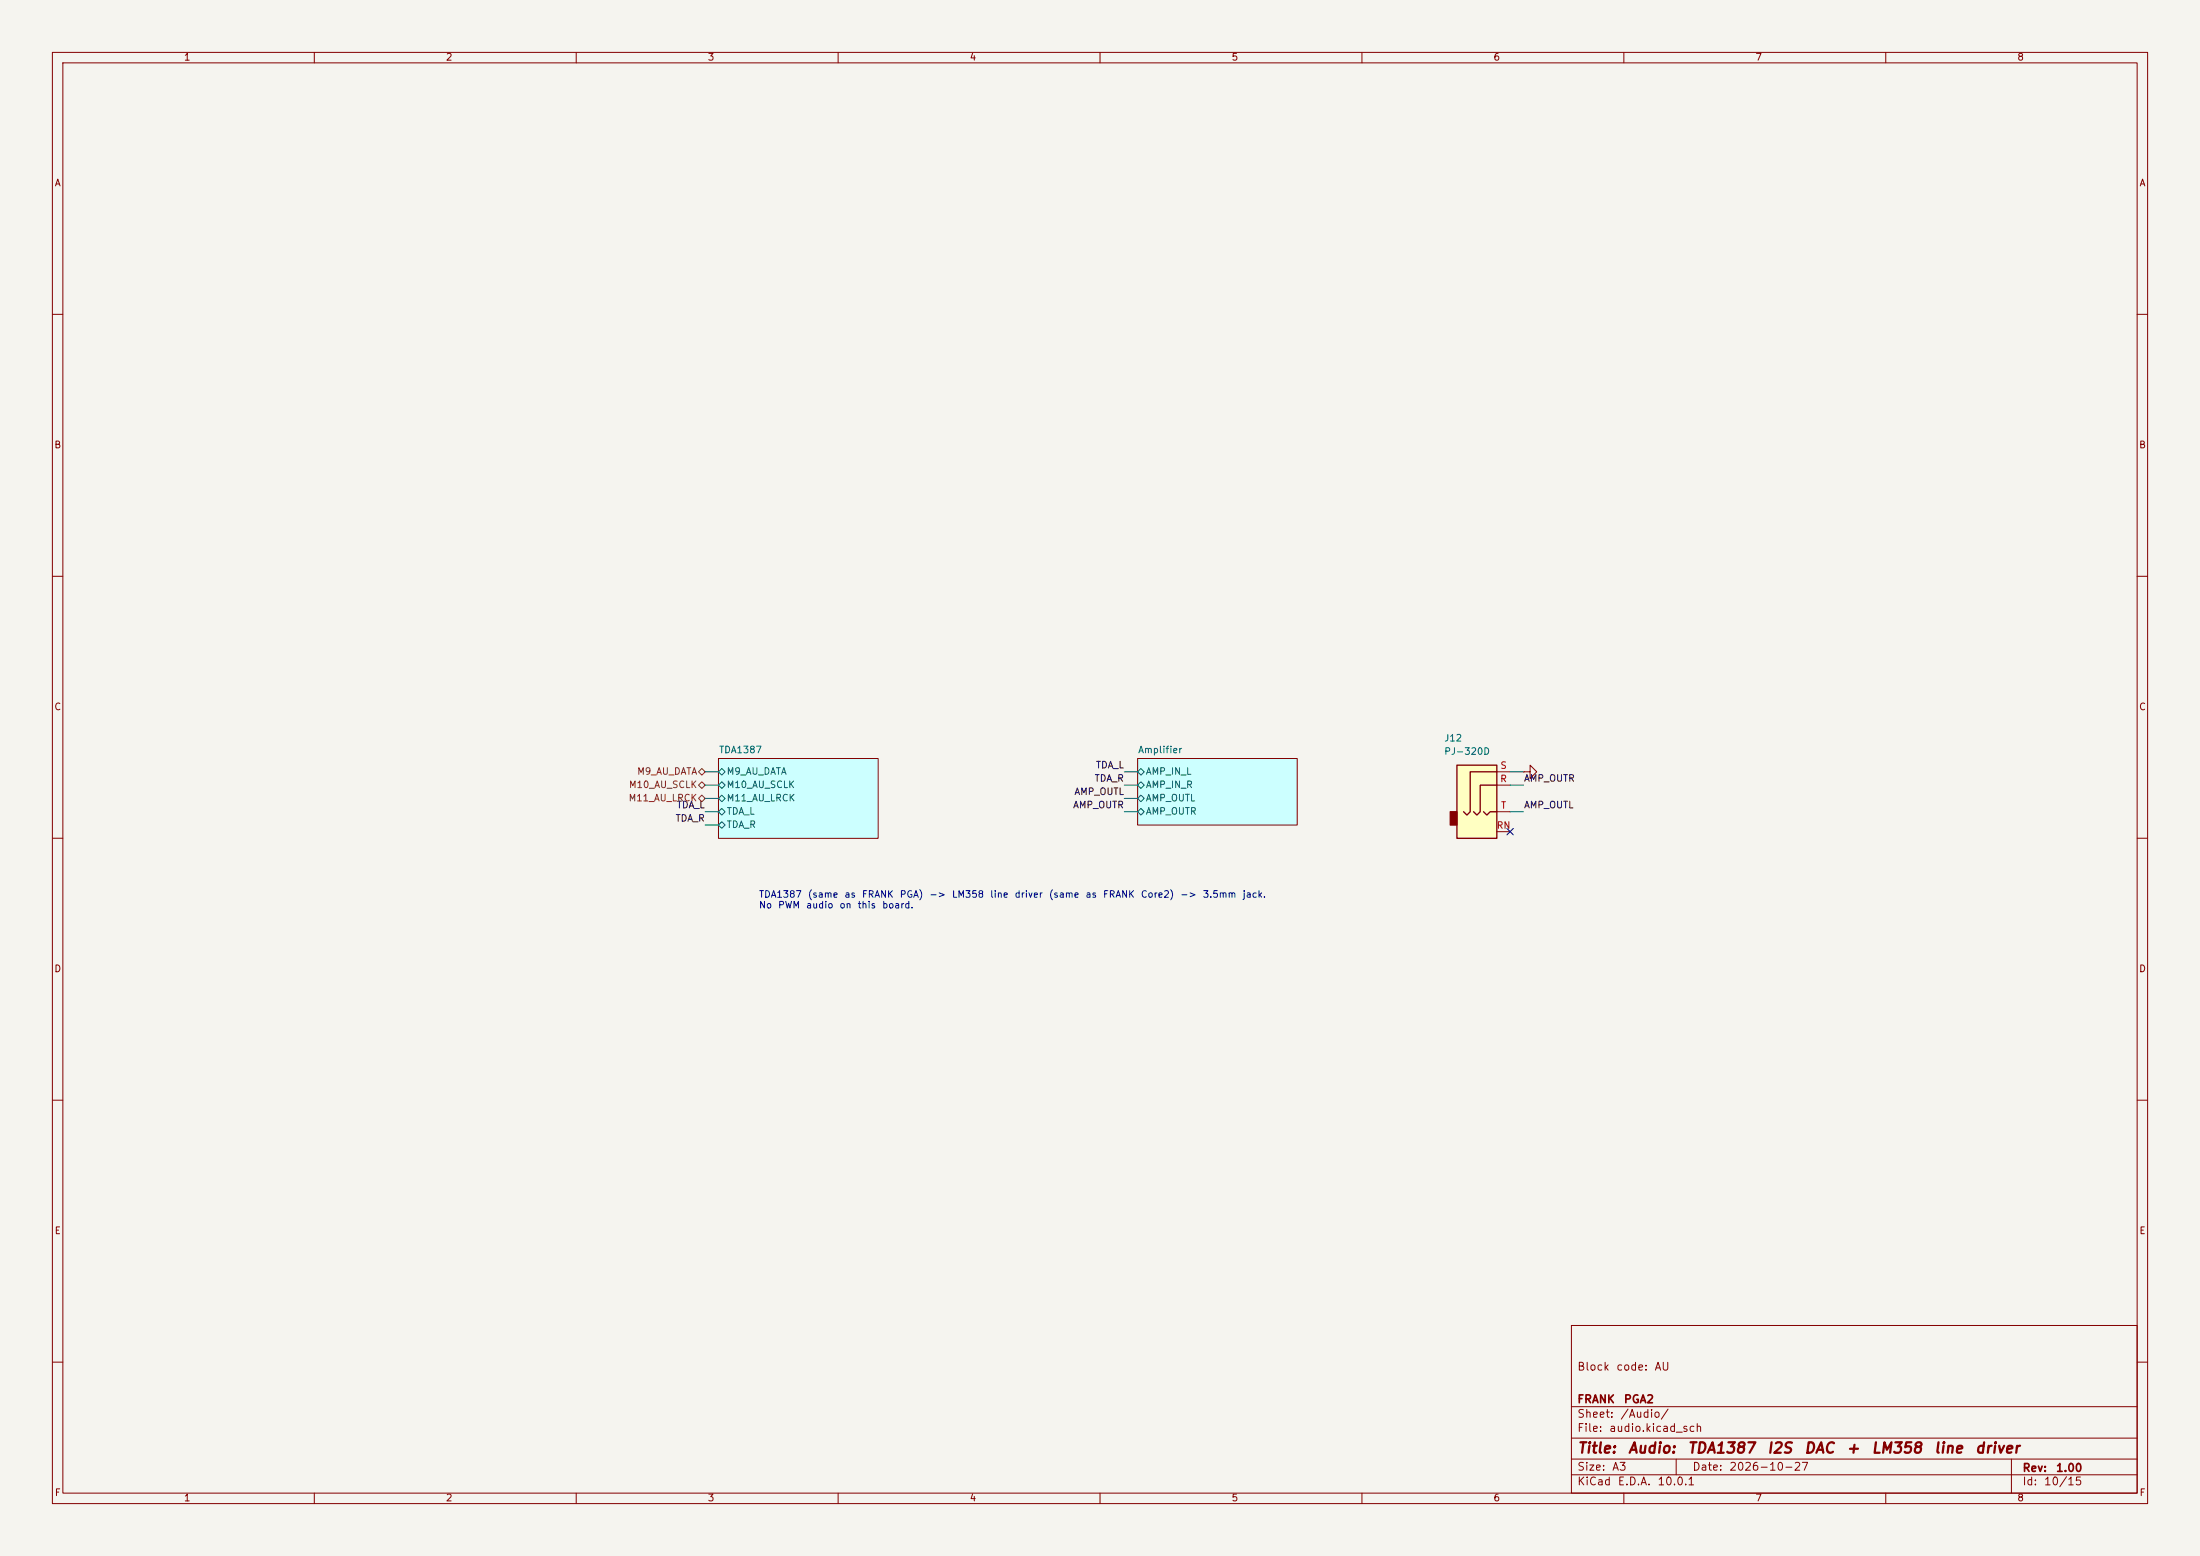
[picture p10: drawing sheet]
(kicad_sch
 (version 20260306)
 (generator "eeschema")
 (generator_version "10.0")
 (paper "A3")
 (title_block
  (title "Audio: TDA1387 I2S DAC + LM358 line driver")
  (date "2026-10-27")
  (rev "1.00")
  (company "FRANK PGA2")
  (comment 2 "Block code: AU"))
 (lib_symbols
  (symbol "FRANK:AudioJack_3.5mm" (exclude_from_sim no) (in_bom yes) (on_board yes)
   (in_pos_files yes)
   (duplicate_pin_numbers_are_jumpers no)
   (property "Reference" "J12" (at -7.1119 -4.0097 0) (show_name no) (do_not_autoplace no) (effects (font (size 1.27 1.27)) (justify right)))
   (property "Value" "PJ-320D" (at 2.54 -11.43 0) (show_name no) (do_not_autoplace no) (hide yes) (effects (font (size 1.27 1.27)) (justify right)))
   (property "Footprint" "FRANK:AudioJack_3.5mm_PJ320D" (at 0 0 0) (show_name no) (do_not_autoplace no) (hide yes) (effects (font (size 1.27 1.27))))
   (property "Datasheet" "" (at 0 0 0) (show_name no) (do_not_autoplace no) (hide yes) (effects (font (size 1.27 1.27))))
   (property "Description" "" (at 0 0 0) (show_name no) (do_not_autoplace no) (hide yes) (effects (font (size 1.27 1.27))))
   (property "AliExpress" "https://www.aliexpress.com/item/4001158231104.html" (at 0 0 0) (show_name no) (do_not_autoplace no) (hide yes) (effects (font (size 1.27 1.27))))
   (property "Availability" "" (at 0 0 0) (show_name no) (do_not_autoplace no) (effects (font (size 1.27 1.27))))
   (property "Check_prices" "" (at 0 0 0) (show_name no) (do_not_autoplace no) (effects (font (size 1.27 1.27))))
   (property "Description_1" "" (at 0 0 0) (show_name no) (do_not_autoplace no) (effects (font (size 1.27 1.27))))
   (property "MF" "" (at 0 0 0) (show_name no) (do_not_autoplace no) (effects (font (size 1.27 1.27))))
   (property "MP" "" (at 0 0 0) (show_name no) (do_not_autoplace no) (effects (font (size 1.27 1.27))))
   (property "Package" "" (at 0 0 0) (show_name no) (do_not_autoplace no) (effects (font (size 1.27 1.27))))
   (property "Price" "" (at 0 0 0) (show_name no) (do_not_autoplace no) (effects (font (size 1.27 1.27))))
   (property "SnapEDA_Link" "" (at 0 0 0) (show_name no) (do_not_autoplace no) (effects (font (size 1.27 1.27))))
   (symbol "AudioJack_3.5mm_0_1"
    (rectangle (start -5.08 -5.08) (end -6.35 -7.62) (stroke (width 0.254) (type default)) (fill (type outline)))
    (polyline (pts (xy -1.905 -5.08) (xy -1.27 -5.715) (xy -0.635 -5.08) (xy -0.635 0) (xy 2.54 0)) (stroke (width 0.254) (type default)) (fill (type none)))
    (polyline (pts (xy 0 -5.08) (xy 0.635 -5.715) (xy 1.27 -5.08) (xy 2.54 -5.08)) (stroke (width 0.254) (type default)) (fill (type none)))
    (rectangle (start 2.54 3.81) (end -5.08 -10.16) (stroke (width 0.254) (type default)) (fill (type background)))
    (polyline (pts (xy 2.54 2.54) (xy -2.54 2.54) (xy -2.54 -5.08) (xy -3.175 -5.715) (xy -3.81 -5.08)) (stroke (width 0.254) (type default)) (fill (type none))))
   (symbol "AudioJack_3.5mm_1_1"
    (pin passive line (at 5.08 0 180) (length 2.54) (name "" (effects (font (size 1.27 1.27)))) (number "R" (effects (font (size 1.27 1.27)))))
    (pin passive line (at 5.08 -8.89 180) (length 2.54) (name "" (effects (font (size 1.27 1.27)))) (number "RN" (effects (font (size 1.27 1.27)))))
    (pin passive line (at 5.08 2.54 180) (length 2.54) (name "" (effects (font (size 1.27 1.27)))) (number "S" (effects (font (size 1.27 1.27)))))
    (pin passive line (at 5.08 -5.08 180) (length 2.54) (name "" (effects (font (size 1.27 1.27)))) (number "T" (effects (font (size 1.27 1.27))))))
   (embedded_fonts no))
  (symbol "FRANK:GND"
   (power global)
   (pin_numbers (hide yes))
   (pin_names
    (offset 0) (hide yes)) (exclude_from_sim no) (in_bom yes) (on_board yes)
   (in_pos_files yes)
   (duplicate_pin_numbers_are_jumpers no)
   (property "Reference" "#PWR" (at 0 -6.35 0) (show_name no) (do_not_autoplace no) (hide yes) (effects (font (size 1.27 1.27))))
   (property "Value" "GND" (at 0 -3.81 0) (show_name no) (do_not_autoplace no) (effects (font (size 1.27 1.27))))
   (property "Footprint" "" (at 0 0 0) (show_name no) (do_not_autoplace no) (hide yes) (effects (font (size 1.27 1.27))))
   (property "Datasheet" "" (at 0 0 0) (show_name no) (do_not_autoplace no) (hide yes) (effects (font (size 1.27 1.27))))
   (property "Description" "Power symbol creates a global label with name \"GND\" , ground" (at 0 0 0) (show_name no) (do_not_autoplace no) (hide yes) (effects (font (size 1.27 1.27))))
   (symbol "GND_0_1"
    (polyline (pts (xy 0 0) (xy 0 -1.27) (xy 1.27 -1.27) (xy 0 -2.54) (xy -1.27 -1.27) (xy 0 -1.27)) (stroke (width 0) (type default)) (fill (type none))))
   (symbol "GND_1_1"
    (pin power_in line (at 0 0 270) (length 0) (name "" (effects (font (size 1.27 1.27)))) (number "1" (effects (font (size 1.27 1.27))))))
   (embedded_fonts no)))
 (text "TDA1387 (same as FRANK PGA) -> LM358 line driver (same as FRANK Core2) -> 3.5mm jack.\nNo PWM audio on this board."
  (exclude_from_sim no)
  (at 144.78 170.18 0)
  (effects (font (size 1.27 1.27)) (justify left top)))
 (no_connect
  (at 288.29 158.75))
 (wire
  (pts (xy 217.17 149.86) (xy 214.63 149.86))
  (stroke (width 0) (type default)))
 (wire
  (pts (xy 137.16 157.48) (xy 134.62 157.48))
  (stroke (width 0) (type default)))
 (wire
  (pts (xy 288.29 154.94) (xy 290.83 154.94))
  (stroke (width 0) (type default)))
 (wire
  (pts (xy 288.29 147.32) (xy 290.83 147.32))
  (stroke (width 0) (type default)))
 (wire
  (pts (xy 217.17 152.4) (xy 214.63 152.4))
  (stroke (width 0) (type default)))
 (wire
  (pts (xy 137.16 154.94) (xy 134.62 154.94))
  (stroke (width 0) (type default)))
 (wire
  (pts (xy 137.16 152.4) (xy 134.62 152.4))
  (stroke (width 0) (type default)))
 (wire
  (pts (xy 137.16 147.32) (xy 134.62 147.32))
  (stroke (width 0) (type default)))
 (wire
  (pts (xy 217.17 147.32) (xy 214.63 147.32))
  (stroke (width 0) (type default)))
 (wire
  (pts (xy 217.17 154.94) (xy 214.63 154.94))
  (stroke (width 0) (type default)))
 (wire
  (pts (xy 137.16 149.86) (xy 134.62 149.86))
  (stroke (width 0) (type default)))
 (wire
  (pts (xy 288.29 149.86) (xy 290.83 149.86))
  (stroke (width 0) (type default)))
 (label "AMP_OUTL"
  (at 214.63 152.4 180)
  (effects (font (size 1.27 1.27)) (justify right bottom)))
 (label "TDA_L"
  (at 214.63 147.32 180)
  (effects (font (size 1.27 1.27)) (justify right bottom)))
 (label "AMP_OUTR"
  (at 214.63 154.94 180)
  (effects (font (size 1.27 1.27)) (justify right bottom)))
 (label "TDA_R"
  (at 214.63 149.86 180)
  (effects (font (size 1.27 1.27)) (justify right bottom)))
 (label "TDA_L"
  (at 134.62 154.94 180)
  (effects (font (size 1.27 1.27)) (justify right bottom)))
 (label "AMP_OUTR"
  (at 290.83 149.86 0)
  (effects (font (size 1.27 1.27)) (justify left bottom)))
 (label "AMP_OUTL"
  (at 290.83 154.94 0)
  (effects (font (size 1.27 1.27)) (justify left bottom)))
 (label "TDA_R"
  (at 134.62 157.48 180)
  (effects (font (size 1.27 1.27)) (justify right bottom)))
 (hierarchical_label "M10_AU_SCLK"
  (shape bidirectional)
  (at 134.62 149.86 180)
  (effects (font (size 1.27 1.27)) (justify right)))
 (hierarchical_label "M11_AU_LRCK"
  (shape bidirectional)
  (at 134.62 152.4 180)
  (effects (font (size 1.27 1.27)) (justify right)))
 (hierarchical_label "M9_AU_DATA"
  (shape bidirectional)
  (at 134.62 147.32 180)
  (effects (font (size 1.27 1.27)) (justify right)))
 (symbol
  (lib_id "FRANK:AudioJack_3.5mm")
  (at 283.21 149.86 0)
  (unit 1)
  (body_style 1)
  (exclude_from_sim no)
  (in_bom yes)
  (on_board yes)
  (in_pos_files yes)
  (dnp no)
  (property "Reference" "J12" (at 275.59 140.97 0) (show_name no) (do_not_autoplace no) (effects (font (size 1.27 1.27)) (justify left)))
  (property "Value" "PJ-320D" (at 275.59 143.51 0) (show_name no) (do_not_autoplace no) (effects (font (size 1.27 1.27)) (justify left)))
  (property "Footprint" "FRANK:AudioJack_3.5mm_PJ320D_AudioOut" (at 283.21 149.86 0) (hide yes) (show_name no) (do_not_autoplace no) (effects (font (size 1.27 1.27))))
  (property "Datasheet" "" (at 283.21 149.86 0) (hide yes) (show_name no) (do_not_autoplace no) (effects (font (size 1.27 1.27))))
  (property "Description" "" (at 283.21 149.86 0) (show_name no) (do_not_autoplace no) (effects (font (size 1.27 1.27))))
  (pin "R")
  (pin "RN")
  (pin "S")
  (pin "T"))
 (symbol
  (lib_id "FRANK:GND")
  (at 290.83 147.32 90)
  (unit 1)
  (body_style 1)
  (exclude_from_sim no)
  (in_bom yes)
  (on_board yes)
  (in_pos_files yes)
  (dnp no)
  (property "Reference" "#PWR172" (at 290.83 152.32 0) (hide yes) (show_name no) (do_not_autoplace no) (effects (font (size 1.27 1.27))))
  (property "Value" "GND" (at 290.83 150.82 0) (hide yes) (show_name no) (do_not_autoplace no) (effects (font (size 1.27 1.27))))
  (property "Footprint" "" (at 290.83 147.32 0) (hide yes) (show_name no) (do_not_autoplace no) (effects (font (size 1.27 1.27))))
  (property "Datasheet" "" (at 290.83 147.32 0) (hide yes) (show_name no) (do_not_autoplace no) (effects (font (size 1.27 1.27))))
  (property "Description" "" (at 290.83 147.32 0) (show_name no) (do_not_autoplace no) (effects (font (size 1.27 1.27))))
  (pin "1"))
 (sheet
  (at 137.16 144.78)
  (size 30.48 15.24)
  (exclude_from_sim no)
  (in_bom yes)
  (on_board yes)
  (dnp no)
  (fields_autoplaced yes)
  (stroke (width 0.1524) (type solid))
  (fill (color 0 255 255 0.2))
  (property "Sheetname" "TDA1387" (at 137.16 144.08 0) (show_name no) (do_not_autoplace no) (effects (font (size 1.27 1.27)) (justify left bottom)))
  (property "Sheetfile" "tda.kicad_sch" (at 137.16 160.62 0) (hide yes) (show_name no) (do_not_autoplace no) (effects (font (size 1.27 1.27)) (justify left top)))
  (pin "M9_AU_DATA" bidirectional (at 137.16 147.32 180) (effects (font (size 1.27 1.27)) (justify left)))
  (pin "M10_AU_SCLK" bidirectional (at 137.16 149.86 180) (effects (font (size 1.27 1.27)) (justify left)))
  (pin "M11_AU_LRCK" bidirectional (at 137.16 152.4 180) (effects (font (size 1.27 1.27)) (justify left)))
  (pin "TDA_L" bidirectional (at 137.16 154.94 180) (effects (font (size 1.27 1.27)) (justify left)))
  (pin "TDA_R" bidirectional (at 137.16 157.48 180) (effects (font (size 1.27 1.27)) (justify left))))
 (sheet
  (at 217.17 144.78)
  (size 30.48 12.7)
  (exclude_from_sim no)
  (in_bom yes)
  (on_board yes)
  (dnp no)
  (fields_autoplaced yes)
  (stroke (width 0.1524) (type solid))
  (fill (color 0 255 255 0.2))
  (property "Sheetname" "Amplifier" (at 217.17 144.08 0) (show_name no) (do_not_autoplace no) (effects (font (size 1.27 1.27)) (justify left bottom)))
  (property "Sheetfile" "amp.kicad_sch" (at 217.17 158.08 0) (hide yes) (show_name no) (do_not_autoplace no) (effects (font (size 1.27 1.27)) (justify left top)))
  (pin "AMP_IN_L" bidirectional (at 217.17 147.32 180) (effects (font (size 1.27 1.27)) (justify left)))
  (pin "AMP_IN_R" bidirectional (at 217.17 149.86 180) (effects (font (size 1.27 1.27)) (justify left)))
  (pin "AMP_OUTL" bidirectional (at 217.17 152.4 180) (effects (font (size 1.27 1.27)) (justify left)))
  (pin "AMP_OUTR" bidirectional (at 217.17 154.94 180) (effects (font (size 1.27 1.27)) (justify left)))))
